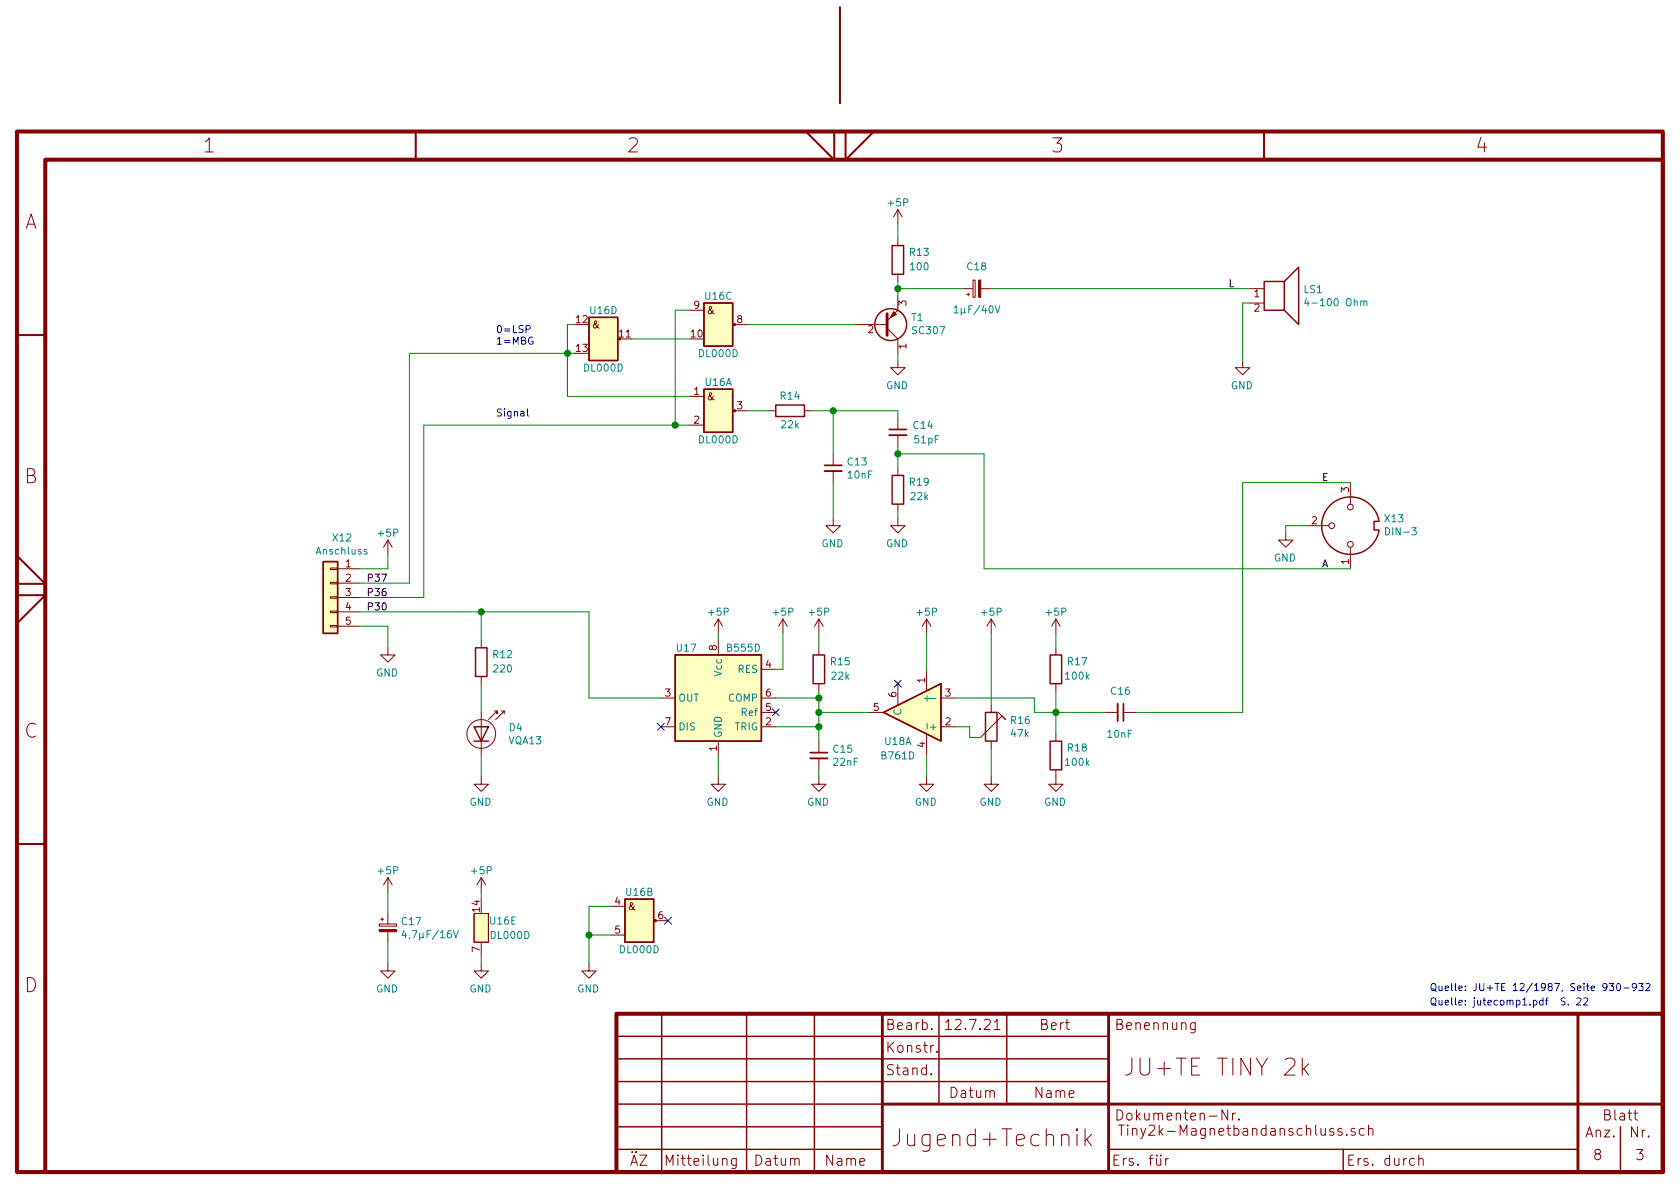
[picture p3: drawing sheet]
EESchema Schematic File Version 4
EELAYER 30 0
EELAYER END
$Descr A4 11693 8268
encoding utf-8
Sheet 1 1
Title "JU+TE TINY 2k"
Date "12.7.21"
Rev "1"
Comp "Jugend+Technik"
Comment1 "Bert"
Comment2 ""
Comment3 ""
Comment4 ""
$EndDescr
Text Notes 9950 7000 0    50   ~ 0
Quelle: jutecomp1.pdf  S. 22
Text Notes 9950 6900 0    50   ~ 0
Quelle: JU+TE 12/1987, Seite 930-932
$Comp
L Connector_Generic:Conn_01x05 X12
U 1 1
P 2300 4150
F 0 "X12" H 2218 4567 50  0000 C CNN
F 1 "Anschluss" H 2218 4476 50  0000 C CNN
F 2 "" H 2300 4150 50  0001 C CNN
F 3 "~" H 2300 4150 50  0001 C CNN
	1    2300 4150
	-1   0    0    -1  
$EndComp
$Comp
L power:GND #PWR?
U 1 1
P 2700 4500
AR Path="/61281715/61254FA1" Ref="#PWR?"  Part="1" 
AR Path="/60FD40F8/61254FA1" Ref="#PWR?"  Part="1" 
AR Path="/61282124/61254FA1" Ref="#PWR?"  Part="1" 
AR Path="/61254FA1" Ref="#PWR?"  Part="1" 
F 0 "#PWR?" H 2700 4250 50  0001 C CNN
F 1 "GND" H 2705 4327 50  0000 C CNN
F 2 "" H 2700 4500 50  0001 C CNN
F 3 "" H 2700 4500 50  0001 C CNN
	1    2700 4500
	-1   0    0    -1  
$EndComp
$Comp
L power:+5P #PWR?
U 1 1
P 2700 3850
AR Path="/61281715/61254FA7" Ref="#PWR?"  Part="1" 
AR Path="/60FD40F8/61254FA7" Ref="#PWR?"  Part="1" 
AR Path="/61282124/61254FA7" Ref="#PWR?"  Part="1" 
AR Path="/61254FA7" Ref="#PWR?"  Part="1" 
F 0 "#PWR?" H 2700 3700 50  0001 C CNN
F 1 "+5P" H 2700 4000 50  0000 C CNN
F 2 "" H 2700 3850 50  0001 C CNN
F 3 "" H 2700 3850 50  0001 C CNN
	1    2700 3850
	-1   0    0    -1  
$EndComp
Wire Wire Line
	2700 4500 2700 4350
Wire Wire Line
	2700 4350 2500 4350
Wire Wire Line
	2500 3950 2700 3950
Wire Wire Line
	2700 3950 2700 3850
$Comp
L RFT_Optoelektronik:VQA13 D4
U 1 1
P 3350 5100
F 0 "D4" H 3538 5146 50  0000 L CNN
F 1 "VQA13" H 3538 5055 50  0000 L CNN
F 2 "" H 3350 5100 50  0001 C CNN
F 3 "https://www-user.tu-chemnitz.de/~heha/basteln/Konsumg%C3%BCter/DDR-Halbleiter/vqa13.gif" H 3350 5100 50  0001 C CNN
	1    3350 5100
	1    0    0    -1  
$EndComp
$Comp
L power:GND #PWR?
U 1 1
P 3350 5400
AR Path="/61281715/61257954" Ref="#PWR?"  Part="1" 
AR Path="/60FD40F8/61257954" Ref="#PWR?"  Part="1" 
AR Path="/61282124/61257954" Ref="#PWR?"  Part="1" 
AR Path="/61257954" Ref="#PWR?"  Part="1" 
F 0 "#PWR?" H 3350 5150 50  0001 C CNN
F 1 "GND" H 3355 5227 50  0000 C CNN
F 2 "" H 3350 5400 50  0001 C CNN
F 3 "" H 3350 5400 50  0001 C CNN
	1    3350 5400
	-1   0    0    -1  
$EndComp
$Comp
L Device:R R?
U 1 1
P 3350 4600
AR Path="/61281715/61259FC8" Ref="R?"  Part="1" 
AR Path="/61282124/61259FC8" Ref="R12"  Part="1" 
AR Path="/61259FC8" Ref="R12"  Part="1" 
F 0 "R12" H 3200 4550 50  0000 C CNN
F 1 "220" H 3200 4650 50  0000 C CNN
F 2 "" V 3280 4600 50  0001 C CNN
F 3 "~" H 3350 4600 50  0001 C CNN
	1    3350 4600
	-1   0    0    1   
$EndComp
Wire Wire Line
	3350 4250 3350 4450
Wire Wire Line
	3350 5250 3350 5400
Wire Wire Line
	3350 4750 3350 4950
Text Label 2550 4250 0    50   ~ 0
P30
$Comp
L RFT_Digitalschaltkreise:DL000D U?
U 1 1
P 5000 2850
AR Path="/61281715/6125EBAC" Ref="U?"  Part="1" 
AR Path="/61282124/6125EBAC" Ref="U16"  Part="1" 
AR Path="/6125EBAC" Ref="U16"  Part="1" 
F 0 "U16" H 5000 3050 50  0000 C CNN
F 1 "DL000D" H 5000 2650 50  0000 C CNN
F 2 "" H 5000 2850 50  0001 C CNN
F 3 "https://www-user.tu-chemnitz.de/~heha/basteln/Konsumg%C3%BCter/DDR-Halbleiter/dl000.gif" H 5000 2850 50  0001 C CNN
	1    5000 2850
	1    0    0    -1  
$EndComp
$Comp
L RFT_Digitalschaltkreise:DL000D U?
U 2 1
P 4450 6400
AR Path="/61281715/6125ECBD" Ref="U?"  Part="1" 
AR Path="/61282124/6125ECBD" Ref="U16"  Part="2" 
AR Path="/6125ECBD" Ref="U16"  Part="2" 
F 0 "U16" H 4450 6600 50  0000 C CNN
F 1 "DL000D" H 4450 6200 50  0000 C CNN
F 2 "" H 4450 6400 50  0001 C CNN
F 3 "https://www-user.tu-chemnitz.de/~heha/basteln/Konsumg%C3%BCter/DDR-Halbleiter/dl000.gif" H 4450 6400 50  0001 C CNN
	2    4450 6400
	1    0    0    -1  
$EndComp
$Comp
L RFT_Digitalschaltkreise:DL000D U?
U 3 1
P 5000 2250
AR Path="/61281715/6126047C" Ref="U?"  Part="1" 
AR Path="/61282124/6126047C" Ref="U16"  Part="3" 
AR Path="/6126047C" Ref="U16"  Part="3" 
F 0 "U16" H 5000 2450 50  0000 C CNN
F 1 "DL000D" H 5000 2050 50  0000 C CNN
F 2 "" H 5000 2250 50  0001 C CNN
F 3 "https://www-user.tu-chemnitz.de/~heha/basteln/Konsumg%C3%BCter/DDR-Halbleiter/dl000.gif" H 5000 2250 50  0001 C CNN
	3    5000 2250
	1    0    0    -1  
$EndComp
$Comp
L RFT_Digitalschaltkreise:DL000D U?
U 4 1
P 4200 2350
AR Path="/61281715/61261CA0" Ref="U?"  Part="1" 
AR Path="/61282124/61261CA0" Ref="U16"  Part="4" 
AR Path="/61261CA0" Ref="U16"  Part="4" 
F 0 "U16" H 4200 2550 50  0000 C CNN
F 1 "DL000D" H 4200 2150 50  0000 C CNN
F 2 "" H 4200 2350 50  0001 C CNN
F 3 "https://www-user.tu-chemnitz.de/~heha/basteln/Konsumg%C3%BCter/DDR-Halbleiter/dl000.gif" H 4200 2350 50  0001 C CNN
	4    4200 2350
	1    0    0    -1  
$EndComp
$Comp
L RFT_Digitalschaltkreise:DL000D U?
U 5 1
P 3350 6450
AR Path="/61281715/612625B7" Ref="U?"  Part="1" 
AR Path="/61282124/612625B7" Ref="U16"  Part="5" 
AR Path="/612625B7" Ref="U16"  Part="5" 
F 0 "U16" H 3500 6500 50  0000 C CNN
F 1 "DL000D" H 3550 6400 50  0000 C CNN
F 2 "" H 3350 6450 50  0001 C CNN
F 3 "https://www-user.tu-chemnitz.de/~heha/basteln/Konsumg%C3%BCter/DDR-Halbleiter/dl000.gif" H 3350 6450 50  0001 C CNN
	5    3350 6450
	1    0    0    -1  
$EndComp
Wire Wire Line
	4800 2750 3950 2750
Wire Wire Line
	3950 2250 4000 2250
Wire Wire Line
	4000 2450 3950 2450
Wire Wire Line
	3950 2250 3950 2450
Connection ~ 3950 2450
Wire Wire Line
	3950 2450 3950 2750
Wire Wire Line
	2500 4050 2850 4050
Wire Wire Line
	2850 4050 2850 2450
Wire Wire Line
	2850 2450 3950 2450
Text Label 2550 4050 0    50   ~ 0
P37
Wire Wire Line
	2500 4150 2950 4150
Wire Wire Line
	2950 4150 2950 2950
Wire Wire Line
	2950 2950 4700 2950
Wire Wire Line
	4700 2950 4700 2150
Wire Wire Line
	4700 2150 4800 2150
Wire Wire Line
	4800 2950 4700 2950
Connection ~ 4700 2950
Text Label 2550 4150 0    50   ~ 0
P36
Wire Wire Line
	2500 4250 3350 4250
$Comp
L power:GND #PWR?
U 1 1
P 3350 6700
AR Path="/61281715/61277AA2" Ref="#PWR?"  Part="1" 
AR Path="/60FD40F8/61277AA2" Ref="#PWR?"  Part="1" 
AR Path="/61282124/61277AA2" Ref="#PWR?"  Part="1" 
AR Path="/61277AA2" Ref="#PWR?"  Part="1" 
F 0 "#PWR?" H 3350 6450 50  0001 C CNN
F 1 "GND" H 3355 6527 50  0000 C CNN
F 2 "" H 3350 6700 50  0001 C CNN
F 3 "" H 3350 6700 50  0001 C CNN
	1    3350 6700
	-1   0    0    -1  
$EndComp
$Comp
L power:+5P #PWR?
U 1 1
P 3350 6200
AR Path="/61281715/61277E8E" Ref="#PWR?"  Part="1" 
AR Path="/60FD40F8/61277E8E" Ref="#PWR?"  Part="1" 
AR Path="/61282124/61277E8E" Ref="#PWR?"  Part="1" 
AR Path="/61277E8E" Ref="#PWR?"  Part="1" 
F 0 "#PWR?" H 3350 6050 50  0001 C CNN
F 1 "+5P" H 3350 6350 50  0000 C CNN
F 2 "" H 3350 6200 50  0001 C CNN
F 3 "" H 3350 6200 50  0001 C CNN
	1    3350 6200
	-1   0    0    -1  
$EndComp
Wire Wire Line
	3350 6200 3350 6250
Wire Wire Line
	3350 6650 3350 6700
$Comp
L RFT_Transistoren_und_Dioden:SC307 T1
U 1 1
P 6150 2250
F 0 "T1" H 6340 2204 50  0000 L CNN
F 1 "SC307" H 6340 2295 50  0000 L CNN
F 2 "" H 6350 2350 50  0001 C CNN
F 3 "https://www-user.tu-chemnitz.de/~heha/basteln/Konsumg%C3%BCter/DDR-Halbleiter/sc307.gif" H 6150 2250 50  0001 C CNN
	1    6150 2250
	1    0    0    1   
$EndComp
$Comp
L Device:R R?
U 1 1
P 6250 1800
AR Path="/61281715/6127BF69" Ref="R?"  Part="1" 
AR Path="/61282124/6127BF69" Ref="R13"  Part="1" 
AR Path="/6127BF69" Ref="R13"  Part="1" 
F 0 "R13" H 6100 1750 50  0000 C CNN
F 1 "100" H 6100 1850 50  0000 C CNN
F 2 "" V 6180 1800 50  0001 C CNN
F 3 "~" H 6250 1800 50  0001 C CNN
	1    6250 1800
	-1   0    0    1   
$EndComp
Wire Wire Line
	5950 2250 5200 2250
$Comp
L power:+5P #PWR?
U 1 1
P 6250 1550
AR Path="/61281715/6127DF6F" Ref="#PWR?"  Part="1" 
AR Path="/60FD40F8/6127DF6F" Ref="#PWR?"  Part="1" 
AR Path="/61282124/6127DF6F" Ref="#PWR?"  Part="1" 
AR Path="/6127DF6F" Ref="#PWR?"  Part="1" 
F 0 "#PWR?" H 6250 1400 50  0001 C CNN
F 1 "+5P" H 6250 1700 50  0000 C CNN
F 2 "" H 6250 1550 50  0001 C CNN
F 3 "" H 6250 1550 50  0001 C CNN
	1    6250 1550
	-1   0    0    -1  
$EndComp
Wire Wire Line
	6250 1550 6250 1650
$Comp
L Device:R R?
U 1 1
P 5500 2850
AR Path="/61281715/61282486" Ref="R?"  Part="1" 
AR Path="/61282124/61282486" Ref="R14"  Part="1" 
AR Path="/61282486" Ref="R14"  Part="1" 
F 0 "R14" V 5600 2850 50  0000 C CNN
F 1 "22k" V 5400 2850 50  0000 C CNN
F 2 "" V 5430 2850 50  0001 C CNN
F 3 "~" H 5500 2850 50  0001 C CNN
	1    5500 2850
	0    -1   -1   0   
$EndComp
$Comp
L Device:C_Small C?
U 1 1
P 5800 3250
AR Path="/61282C56/61283E0A" Ref="C?"  Part="1" 
AR Path="/61282124/61283E0A" Ref="C13"  Part="1" 
AR Path="/61283E0A" Ref="C13"  Part="1" 
F 0 "C13" H 5892 3296 50  0000 L CNN
F 1 "10nF" H 5892 3205 50  0000 L CNN
F 2 "" H 5800 3250 50  0001 C CNN
F 3 "~" H 5800 3250 50  0001 C CNN
	1    5800 3250
	1    0    0    -1  
$EndComp
$Comp
L Device:C_Small C?
U 1 1
P 6250 3000
AR Path="/61281715/6128713B" Ref="C?"  Part="1" 
AR Path="/61282124/6128713B" Ref="C14"  Part="1" 
AR Path="/6128713B" Ref="C14"  Part="1" 
F 0 "C14" H 6350 3050 50  0000 L CNN
F 1 "51pF" H 6450 2950 50  0000 C CNN
F 2 "" H 6250 3000 50  0001 C CNN
F 3 "~" H 6250 3000 50  0001 C CNN
	1    6250 3000
	1    0    0    -1  
$EndComp
Wire Wire Line
	6250 2900 6250 2850
Wire Wire Line
	5200 2850 5350 2850
Wire Wire Line
	5650 2850 5800 2850
$Comp
L power:GND #PWR?
U 1 1
P 2700 6700
AR Path="/61281715/6128C658" Ref="#PWR?"  Part="1" 
AR Path="/60FD40F8/6128C658" Ref="#PWR?"  Part="1" 
AR Path="/61282124/6128C658" Ref="#PWR?"  Part="1" 
AR Path="/6128C658" Ref="#PWR?"  Part="1" 
F 0 "#PWR?" H 2700 6450 50  0001 C CNN
F 1 "GND" H 2705 6527 50  0000 C CNN
F 2 "" H 2700 6700 50  0001 C CNN
F 3 "" H 2700 6700 50  0001 C CNN
	1    2700 6700
	-1   0    0    -1  
$EndComp
$Comp
L power:+5P #PWR?
U 1 1
P 2700 6200
AR Path="/61281715/6128C9C8" Ref="#PWR?"  Part="1" 
AR Path="/60FD40F8/6128C9C8" Ref="#PWR?"  Part="1" 
AR Path="/61282124/6128C9C8" Ref="#PWR?"  Part="1" 
AR Path="/6128C9C8" Ref="#PWR?"  Part="1" 
F 0 "#PWR?" H 2700 6050 50  0001 C CNN
F 1 "+5P" H 2700 6350 50  0000 C CNN
F 2 "" H 2700 6200 50  0001 C CNN
F 3 "" H 2700 6200 50  0001 C CNN
	1    2700 6200
	-1   0    0    -1  
$EndComp
$Comp
L Device:CP_Small C?
U 1 1
P 2700 6450
AR Path="/61282C56/6128E5ED" Ref="C?"  Part="1" 
AR Path="/61282124/6128E5ED" Ref="C17"  Part="1" 
AR Path="/6128E5ED" Ref="C17"  Part="1" 
F 0 "C17" H 2788 6496 50  0000 L CNN
F 1 "4,7µF/16V" H 2788 6405 50  0000 L CNN
F 2 "" H 2700 6450 50  0001 C CNN
F 3 "~" H 2700 6450 50  0001 C CNN
	1    2700 6450
	1    0    0    -1  
$EndComp
Wire Wire Line
	2700 6200 2700 6350
Wire Wire Line
	2700 6550 2700 6700
$Comp
L RFT_Analogschaltkreise:B555D U17
U 1 1
P 5000 4850
F 0 "U17" H 5300 5200 50  0000 R CNN
F 1 "B555D" H 4700 5200 50  0000 L CNN
F 2 "Package_DIP:DIP-8_W7.62mm" H 5000 3950 50  0001 C CNN
F 3 "https://www.tu-chemnitz.de/etit/zentral/ddr/b555.gif" H 5000 4850 50  0001 C CNN
	1    5000 4850
	-1   0    0    -1  
$EndComp
$Comp
L power:GND #PWR?
U 1 1
P 5000 5400
AR Path="/61281715/612928A2" Ref="#PWR?"  Part="1" 
AR Path="/60FD40F8/612928A2" Ref="#PWR?"  Part="1" 
AR Path="/61282124/612928A2" Ref="#PWR?"  Part="1" 
AR Path="/612928A2" Ref="#PWR?"  Part="1" 
F 0 "#PWR?" H 5000 5150 50  0001 C CNN
F 1 "GND" H 5005 5227 50  0000 C CNN
F 2 "" H 5000 5400 50  0001 C CNN
F 3 "" H 5000 5400 50  0001 C CNN
	1    5000 5400
	-1   0    0    -1  
$EndComp
Wire Wire Line
	5000 5400 5000 5250
$Comp
L power:+5P #PWR?
U 1 1
P 5000 4400
AR Path="/61281715/61293538" Ref="#PWR?"  Part="1" 
AR Path="/60FD40F8/61293538" Ref="#PWR?"  Part="1" 
AR Path="/61282124/61293538" Ref="#PWR?"  Part="1" 
AR Path="/61293538" Ref="#PWR?"  Part="1" 
F 0 "#PWR?" H 5000 4250 50  0001 C CNN
F 1 "+5P" H 5000 4550 50  0000 C CNN
F 2 "" H 5000 4400 50  0001 C CNN
F 3 "" H 5000 4400 50  0001 C CNN
	1    5000 4400
	-1   0    0    -1  
$EndComp
Wire Wire Line
	5000 4400 5000 4450
$Comp
L power:+5P #PWR?
U 1 1
P 5450 4400
AR Path="/61281715/61294D41" Ref="#PWR?"  Part="1" 
AR Path="/60FD40F8/61294D41" Ref="#PWR?"  Part="1" 
AR Path="/61282124/61294D41" Ref="#PWR?"  Part="1" 
AR Path="/61294D41" Ref="#PWR?"  Part="1" 
F 0 "#PWR?" H 5450 4250 50  0001 C CNN
F 1 "+5P" H 5450 4550 50  0000 C CNN
F 2 "" H 5450 4400 50  0001 C CNN
F 3 "" H 5450 4400 50  0001 C CNN
	1    5450 4400
	1    0    0    -1  
$EndComp
Wire Wire Line
	5450 4400 5450 4650
Wire Wire Line
	5450 4650 5400 4650
Wire Wire Line
	4600 4850 4100 4850
Wire Wire Line
	4100 4850 4100 4250
Wire Wire Line
	4100 4250 3350 4250
Connection ~ 3350 4250
NoConn ~ 4600 5050
NoConn ~ 5400 4950
$Comp
L power:+5P #PWR?
U 1 1
P 5700 4400
AR Path="/61281715/6129CB4C" Ref="#PWR?"  Part="1" 
AR Path="/60FD40F8/6129CB4C" Ref="#PWR?"  Part="1" 
AR Path="/61282124/6129CB4C" Ref="#PWR?"  Part="1" 
AR Path="/6129CB4C" Ref="#PWR?"  Part="1" 
F 0 "#PWR?" H 5700 4250 50  0001 C CNN
F 1 "+5P" H 5700 4550 50  0000 C CNN
F 2 "" H 5700 4400 50  0001 C CNN
F 3 "" H 5700 4400 50  0001 C CNN
	1    5700 4400
	1    0    0    -1  
$EndComp
$Comp
L Device:R R?
U 1 1
P 5700 4650
AR Path="/61281715/6129CE39" Ref="R?"  Part="1" 
AR Path="/61282124/6129CE39" Ref="R15"  Part="1" 
AR Path="/6129CE39" Ref="R15"  Part="1" 
F 0 "R15" H 5550 4600 50  0000 C CNN
F 1 "22k" H 5550 4700 50  0000 C CNN
F 2 "" V 5630 4650 50  0001 C CNN
F 3 "~" H 5700 4650 50  0001 C CNN
	1    5700 4650
	-1   0    0    1   
$EndComp
Wire Wire Line
	5400 5050 5700 5050
Wire Wire Line
	5700 5050 5700 4950
Wire Wire Line
	5700 4500 5700 4400
$Comp
L Device:C_Small C?
U 1 1
P 5700 5250
AR Path="/61282C56/6129F3E4" Ref="C?"  Part="1" 
AR Path="/61282124/6129F3E4" Ref="C15"  Part="1" 
AR Path="/6129F3E4" Ref="C15"  Part="1" 
F 0 "C15" H 5792 5296 50  0000 L CNN
F 1 "22nF" H 5792 5205 50  0000 L CNN
F 2 "" H 5700 5250 50  0001 C CNN
F 3 "~" H 5700 5250 50  0001 C CNN
	1    5700 5250
	1    0    0    -1  
$EndComp
$Comp
L power:GND #PWR?
U 1 1
P 5700 5400
AR Path="/61281715/612A0D6E" Ref="#PWR?"  Part="1" 
AR Path="/60FD40F8/612A0D6E" Ref="#PWR?"  Part="1" 
AR Path="/61282124/612A0D6E" Ref="#PWR?"  Part="1" 
AR Path="/612A0D6E" Ref="#PWR?"  Part="1" 
F 0 "#PWR?" H 5700 5150 50  0001 C CNN
F 1 "GND" H 5705 5227 50  0000 C CNN
F 2 "" H 5700 5400 50  0001 C CNN
F 3 "" H 5700 5400 50  0001 C CNN
	1    5700 5400
	-1   0    0    -1  
$EndComp
Wire Wire Line
	5700 5400 5700 5350
Wire Wire Line
	5700 5150 5700 5050
Connection ~ 5700 5050
Wire Wire Line
	5400 4850 5700 4850
Connection ~ 5700 4850
Wire Wire Line
	5700 4850 5700 4800
$Comp
L RFT_Analogschaltkreise:B761D U18
U 1 1
P 6350 4950
F 0 "U18" H 6450 4750 50  0000 C CNN
F 1 "B761D" H 6450 4650 50  0000 C CNN
F 2 "Package_DIP:DIP-6_W7.62mm" H 6350 4150 50  0001 C CNN
F 3 "https://www.tu-chemnitz.de/etit/zentral/ddr/b611.gif" H 6350 4950 50  0001 C CNN
	1    6350 4950
	-1   0    0    -1  
$EndComp
$Comp
L RFT_Analogschaltkreise:B761D U18
U 2 1
P 6350 4950
F 0 "U18" H 6162 4996 50  0001 R CNN
F 1 "B761D" H 6162 4905 50  0001 R CNN
F 2 "Package_DIP:DIP-6_W7.62mm" H 6350 4150 50  0001 C CNN
F 3 "https://www.tu-chemnitz.de/etit/zentral/ddr/b611.gif" H 6350 4950 50  0001 C CNN
	2    6350 4950
	-1   0    0    -1  
$EndComp
Wire Wire Line
	6050 4950 5700 4950
Connection ~ 5700 4950
Wire Wire Line
	5700 4950 5700 4850
$Comp
L power:+5P #PWR?
U 1 1
P 6450 4400
AR Path="/61281715/612A65ED" Ref="#PWR?"  Part="1" 
AR Path="/60FD40F8/612A65ED" Ref="#PWR?"  Part="1" 
AR Path="/61282124/612A65ED" Ref="#PWR?"  Part="1" 
AR Path="/612A65ED" Ref="#PWR?"  Part="1" 
F 0 "#PWR?" H 6450 4250 50  0001 C CNN
F 1 "+5P" H 6450 4550 50  0000 C CNN
F 2 "" H 6450 4400 50  0001 C CNN
F 3 "" H 6450 4400 50  0001 C CNN
	1    6450 4400
	1    0    0    -1  
$EndComp
$Comp
L power:GND #PWR?
U 1 1
P 6450 5400
AR Path="/61281715/612A6A42" Ref="#PWR?"  Part="1" 
AR Path="/60FD40F8/612A6A42" Ref="#PWR?"  Part="1" 
AR Path="/61282124/612A6A42" Ref="#PWR?"  Part="1" 
AR Path="/612A6A42" Ref="#PWR?"  Part="1" 
F 0 "#PWR?" H 6450 5150 50  0001 C CNN
F 1 "GND" H 6455 5227 50  0000 C CNN
F 2 "" H 6450 5400 50  0001 C CNN
F 3 "" H 6450 5400 50  0001 C CNN
	1    6450 5400
	-1   0    0    -1  
$EndComp
Wire Wire Line
	6450 5400 6450 5250
Wire Wire Line
	6450 4650 6450 4400
NoConn ~ 6250 4750
$Comp
L Device:RTRIM R16
U 1 1
P 6900 5050
F 0 "R16" H 7028 5096 50  0000 L CNN
F 1 "47k" H 7028 5005 50  0000 L CNN
F 2 "" V 6830 5050 50  0001 C CNN
F 3 "~" H 6900 5050 50  0001 C CNN
	1    6900 5050
	1    0    0    -1  
$EndComp
$Comp
L power:GND #PWR?
U 1 1
P 6900 5400
AR Path="/61281715/612AAA98" Ref="#PWR?"  Part="1" 
AR Path="/60FD40F8/612AAA98" Ref="#PWR?"  Part="1" 
AR Path="/61282124/612AAA98" Ref="#PWR?"  Part="1" 
AR Path="/612AAA98" Ref="#PWR?"  Part="1" 
F 0 "#PWR?" H 6900 5150 50  0001 C CNN
F 1 "GND" H 6905 5227 50  0000 C CNN
F 2 "" H 6900 5400 50  0001 C CNN
F 3 "" H 6900 5400 50  0001 C CNN
	1    6900 5400
	-1   0    0    -1  
$EndComp
$Comp
L power:+5P #PWR?
U 1 1
P 6900 4400
AR Path="/61281715/612AAD35" Ref="#PWR?"  Part="1" 
AR Path="/60FD40F8/612AAD35" Ref="#PWR?"  Part="1" 
AR Path="/61282124/612AAD35" Ref="#PWR?"  Part="1" 
AR Path="/612AAD35" Ref="#PWR?"  Part="1" 
F 0 "#PWR?" H 6900 4250 50  0001 C CNN
F 1 "+5P" H 6900 4550 50  0000 C CNN
F 2 "" H 6900 4400 50  0001 C CNN
F 3 "" H 6900 4400 50  0001 C CNN
	1    6900 4400
	1    0    0    -1  
$EndComp
Wire Wire Line
	6900 4400 6900 4900
Wire Wire Line
	6900 5200 6900 5400
Wire Wire Line
	6825 5125 6750 5125
Wire Wire Line
	6750 5125 6750 5050
Wire Wire Line
	6750 5050 6650 5050
$Comp
L Device:R R?
U 1 1
P 7350 4650
AR Path="/61281715/612B44FC" Ref="R?"  Part="1" 
AR Path="/61282124/612B44FC" Ref="R17"  Part="1" 
AR Path="/612B44FC" Ref="R17"  Part="1" 
F 0 "R17" H 7200 4600 50  0000 C CNN
F 1 "100k" H 7200 4700 50  0000 C CNN
F 2 "" V 7280 4650 50  0001 C CNN
F 3 "~" H 7350 4650 50  0001 C CNN
	1    7350 4650
	-1   0    0    1   
$EndComp
$Comp
L Device:R R?
U 1 1
P 7350 5250
AR Path="/61281715/612B4914" Ref="R?"  Part="1" 
AR Path="/61282124/612B4914" Ref="R18"  Part="1" 
AR Path="/612B4914" Ref="R18"  Part="1" 
F 0 "R18" H 7200 5200 50  0000 C CNN
F 1 "100k" H 7200 5300 50  0000 C CNN
F 2 "" V 7280 5250 50  0001 C CNN
F 3 "~" H 7350 5250 50  0001 C CNN
	1    7350 5250
	-1   0    0    1   
$EndComp
$Comp
L power:GND #PWR?
U 1 1
P 7350 5400
AR Path="/61281715/612B4BE2" Ref="#PWR?"  Part="1" 
AR Path="/60FD40F8/612B4BE2" Ref="#PWR?"  Part="1" 
AR Path="/61282124/612B4BE2" Ref="#PWR?"  Part="1" 
AR Path="/612B4BE2" Ref="#PWR?"  Part="1" 
F 0 "#PWR?" H 7350 5150 50  0001 C CNN
F 1 "GND" H 7355 5227 50  0000 C CNN
F 2 "" H 7350 5400 50  0001 C CNN
F 3 "" H 7350 5400 50  0001 C CNN
	1    7350 5400
	-1   0    0    -1  
$EndComp
$Comp
L power:+5P #PWR?
U 1 1
P 7350 4400
AR Path="/61281715/612B4EE5" Ref="#PWR?"  Part="1" 
AR Path="/60FD40F8/612B4EE5" Ref="#PWR?"  Part="1" 
AR Path="/61282124/612B4EE5" Ref="#PWR?"  Part="1" 
AR Path="/612B4EE5" Ref="#PWR?"  Part="1" 
F 0 "#PWR?" H 7350 4250 50  0001 C CNN
F 1 "+5P" H 7350 4550 50  0000 C CNN
F 2 "" H 7350 4400 50  0001 C CNN
F 3 "" H 7350 4400 50  0001 C CNN
	1    7350 4400
	1    0    0    -1  
$EndComp
Wire Wire Line
	7350 4400 7350 4500
Wire Wire Line
	7350 4800 7350 4950
Wire Wire Line
	6650 4850 7200 4850
Wire Wire Line
	7200 4850 7200 4950
Wire Wire Line
	7200 4950 7350 4950
Connection ~ 7350 4950
Wire Wire Line
	7350 4950 7350 5100
$Comp
L Device:C_Small C?
U 1 1
P 7800 4950
AR Path="/61282C56/612BE9A9" Ref="C?"  Part="1" 
AR Path="/61282124/612BE9A9" Ref="C16"  Part="1" 
AR Path="/612BE9A9" Ref="C16"  Part="1" 
F 0 "C16" V 7650 4950 50  0000 C CNN
F 1 "10nF" V 7950 4850 50  0000 L CNN
F 2 "" H 7800 4950 50  0001 C CNN
F 3 "~" H 7800 4950 50  0001 C CNN
	1    7800 4950
	0    1    1    0   
$EndComp
Wire Wire Line
	7700 4950 7350 4950
$Comp
L Device:R R?
U 1 1
P 6250 3400
AR Path="/61281715/612C6825" Ref="R?"  Part="1" 
AR Path="/61282124/612C6825" Ref="R19"  Part="1" 
AR Path="/612C6825" Ref="R19"  Part="1" 
F 0 "R19" H 6100 3350 50  0000 C CNN
F 1 "22k" H 6100 3450 50  0000 C CNN
F 2 "" V 6180 3400 50  0001 C CNN
F 3 "~" H 6250 3400 50  0001 C CNN
	1    6250 3400
	-1   0    0    1   
$EndComp
$Comp
L power:GND #PWR?
U 1 1
P 6250 3600
AR Path="/61281715/612C6C13" Ref="#PWR?"  Part="1" 
AR Path="/60FD40F8/612C6C13" Ref="#PWR?"  Part="1" 
AR Path="/61282124/612C6C13" Ref="#PWR?"  Part="1" 
AR Path="/612C6C13" Ref="#PWR?"  Part="1" 
F 0 "#PWR?" H 6250 3350 50  0001 C CNN
F 1 "GND" H 6255 3427 50  0000 C CNN
F 2 "" H 6250 3600 50  0001 C CNN
F 3 "" H 6250 3600 50  0001 C CNN
	1    6250 3600
	-1   0    0    -1  
$EndComp
Wire Wire Line
	6250 3600 6250 3550
Wire Wire Line
	6250 3250 6250 3150
Wire Wire Line
	4100 6300 4250 6300
Wire Wire Line
	4250 6500 4100 6500
Wire Wire Line
	4100 6500 4100 6300
NoConn ~ 4650 6400
Connection ~ 4100 6500
Wire Wire Line
	4100 6700 4100 6500
$Comp
L power:GND #PWR?
U 1 1
P 4100 6700
AR Path="/61281715/612CA7B0" Ref="#PWR?"  Part="1" 
AR Path="/60FD40F8/612CA7B0" Ref="#PWR?"  Part="1" 
AR Path="/61282124/612CA7B0" Ref="#PWR?"  Part="1" 
AR Path="/612CA7B0" Ref="#PWR?"  Part="1" 
F 0 "#PWR?" H 4100 6450 50  0001 C CNN
F 1 "GND" H 4105 6527 50  0000 C CNN
F 2 "" H 4100 6700 50  0001 C CNN
F 3 "" H 4100 6700 50  0001 C CNN
	1    4100 6700
	-1   0    0    -1  
$EndComp
$Comp
L Connector:DIN-3 X13
U 1 1
P 9400 3650
F 0 "X13" V 9446 3420 50  0000 R CNN
F 1 "DIN-3" V 9355 3420 50  0000 R CNN
F 2 "" H 9400 3650 50  0001 C CNN
F 3 "http://www.mouser.com/ds/2/18/40_c091_abd_e-75918.pdf" H 9400 3650 50  0001 C CNN
	1    9400 3650
	0    -1   -1   0   
$EndComp
$Comp
L power:GND #PWR?
U 1 1
P 8950 3700
AR Path="/61281715/612D6E89" Ref="#PWR?"  Part="1" 
AR Path="/60FD40F8/612D6E89" Ref="#PWR?"  Part="1" 
AR Path="/61282124/612D6E89" Ref="#PWR?"  Part="1" 
AR Path="/612D6E89" Ref="#PWR?"  Part="1" 
F 0 "#PWR?" H 8950 3450 50  0001 C CNN
F 1 "GND" H 8955 3527 50  0000 C CNN
F 2 "" H 8950 3700 50  0001 C CNN
F 3 "" H 8950 3700 50  0001 C CNN
	1    8950 3700
	-1   0    0    -1  
$EndComp
Wire Wire Line
	9400 3950 6850 3950
Connection ~ 6250 3150
Wire Wire Line
	6250 3150 6250 3100
Wire Wire Line
	8650 3350 8650 4950
Wire Wire Line
	7900 4950 8650 4950
$Comp
L Device:CP_Small C?
U 1 1
P 6800 2000
AR Path="/61282C56/612E0742" Ref="C?"  Part="1" 
AR Path="/61282124/612E0742" Ref="C18"  Part="1" 
AR Path="/612E0742" Ref="C18"  Part="1" 
F 0 "C18" V 6950 2000 50  0000 C CNN
F 1 "1µF/40V" V 6650 2000 50  0000 C CNN
F 2 "" H 6800 2000 50  0001 C CNN
F 3 "~" H 6800 2000 50  0001 C CNN
	1    6800 2000
	0    -1   -1   0   
$EndComp
$Comp
L Device:Speaker LS1
U 1 1
P 8900 2000
F 0 "LS1" H 9070 1996 50  0000 L CNN
F 1 "4-100 Ohm" H 9070 1905 50  0000 L CNN
F 2 "" H 8900 1800 50  0001 C CNN
F 3 "~" H 8890 1950 50  0001 C CNN
	1    8900 2000
	1    0    0    -1  
$EndComp
Wire Wire Line
	8700 2000 6900 2000
Wire Wire Line
	6250 1950 6250 2000
Wire Wire Line
	6700 2000 6250 2000
Connection ~ 6250 2000
Wire Wire Line
	6250 2000 6250 2050
$Comp
L power:GND #PWR?
U 1 1
P 8650 2500
AR Path="/61281715/612E5402" Ref="#PWR?"  Part="1" 
AR Path="/60FD40F8/612E5402" Ref="#PWR?"  Part="1" 
AR Path="/61282124/612E5402" Ref="#PWR?"  Part="1" 
AR Path="/612E5402" Ref="#PWR?"  Part="1" 
F 0 "#PWR?" H 8650 2250 50  0001 C CNN
F 1 "GND" H 8655 2327 50  0000 C CNN
F 2 "" H 8650 2500 50  0001 C CNN
F 3 "" H 8650 2500 50  0001 C CNN
	1    8650 2500
	-1   0    0    -1  
$EndComp
Wire Wire Line
	8650 2500 8650 2100
Wire Wire Line
	8650 2100 8700 2100
Text Label 8550 2000 0    50   ~ 0
L
Text Label 9200 3350 0    50   ~ 0
E
Text Label 9200 3950 0    50   ~ 0
A
Wire Wire Line
	4400 2350 4800 2350
$Comp
L power:GND #PWR?
U 1 1
P 6250 2500
AR Path="/61281715/612FDDBB" Ref="#PWR?"  Part="1" 
AR Path="/60FD40F8/612FDDBB" Ref="#PWR?"  Part="1" 
AR Path="/61282124/612FDDBB" Ref="#PWR?"  Part="1" 
AR Path="/612FDDBB" Ref="#PWR?"  Part="1" 
F 0 "#PWR?" H 6250 2250 50  0001 C CNN
F 1 "GND" H 6255 2327 50  0000 C CNN
F 2 "" H 6250 2500 50  0001 C CNN
F 3 "" H 6250 2500 50  0001 C CNN
	1    6250 2500
	-1   0    0    -1  
$EndComp
$Comp
L power:GND #PWR?
U 1 1
P 5800 3600
AR Path="/61281715/61306147" Ref="#PWR?"  Part="1" 
AR Path="/60FD40F8/61306147" Ref="#PWR?"  Part="1" 
AR Path="/61282124/61306147" Ref="#PWR?"  Part="1" 
AR Path="/61306147" Ref="#PWR?"  Part="1" 
F 0 "#PWR?" H 5800 3350 50  0001 C CNN
F 1 "GND" H 5805 3427 50  0000 C CNN
F 2 "" H 5800 3600 50  0001 C CNN
F 3 "" H 5800 3600 50  0001 C CNN
	1    5800 3600
	-1   0    0    -1  
$EndComp
Wire Wire Line
	5800 3600 5800 3350
Wire Wire Line
	5800 3150 5800 2850
Connection ~ 5800 2850
Wire Wire Line
	5800 2850 6250 2850
Wire Wire Line
	6250 2450 6250 2500
Wire Wire Line
	8950 3650 8950 3700
Wire Wire Line
	8950 3650 9100 3650
Wire Wire Line
	6250 3150 6850 3150
Wire Wire Line
	6850 3150 6850 3950
Wire Wire Line
	8650 3350 9400 3350
Text Notes 3450 2900 0    50   ~ 0
Signal
Text Notes 3450 2400 0    50   ~ 0
0=LSP\n1=MBG
$EndSCHEMATC
